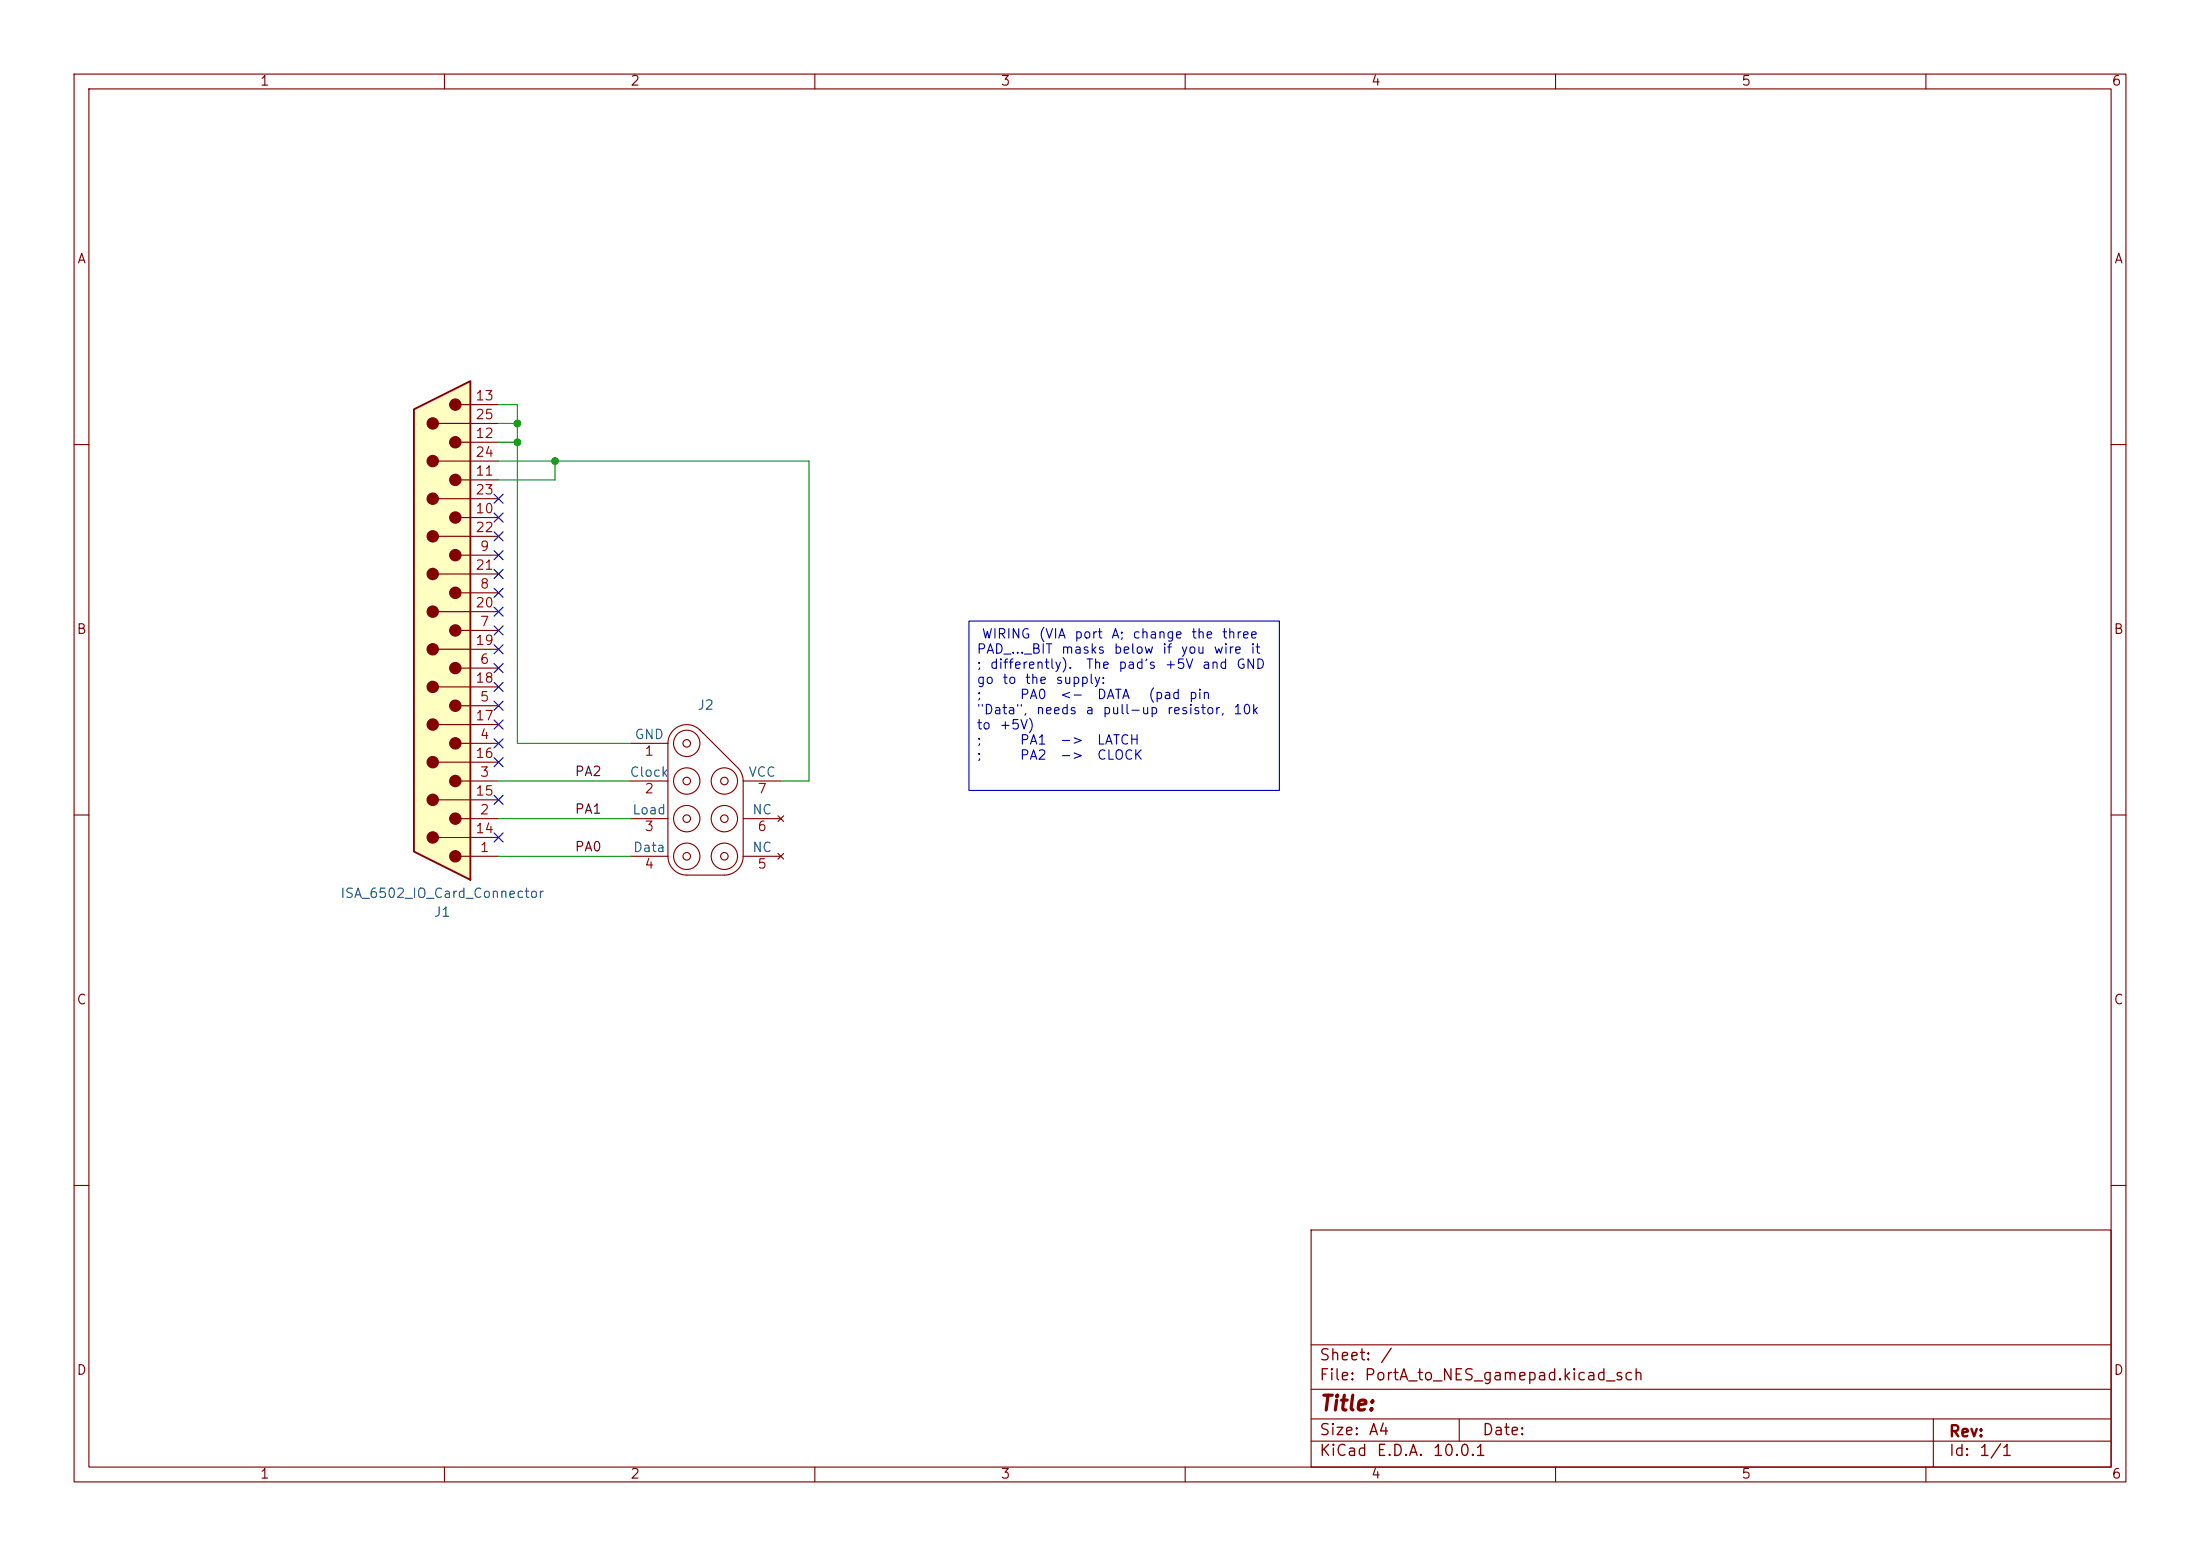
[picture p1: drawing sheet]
(kicad_sch
 (version 20260306)
 (generator "eeschema")
 (generator_version "10.0")
 (paper "A4")
 (lib_symbols
  (symbol "Connector:DB25_Pins"
   (pin_names
    (offset 1.016) (hide yes)) (exclude_from_sim no) (in_bom yes) (on_board yes)
   (in_pos_files yes)
   (duplicate_pin_numbers_are_jumpers no)
   (property "Reference" "J" (at 0 34.29 0) (show_name no) (do_not_autoplace no) (effects (font (size 1.27 1.27))))
   (property "Value" "DB25_Pins" (at 0 -34.925 0) (show_name no) (do_not_autoplace no) (effects (font (size 1.27 1.27))))
   (property "Footprint" "" (at 0 0 0) (show_name no) (do_not_autoplace no) (hide yes) (effects (font (size 1.27 1.27))))
   (property "Datasheet" "" (at 0 0 0) (show_name no) (do_not_autoplace no) (hide yes) (effects (font (size 1.27 1.27))))
   (property "Description" "25-pin D-SUB connector, pins (male)" (at 0 0 0) (show_name no) (do_not_autoplace no) (hide yes) (effects (font (size 1.27 1.27))))
   (symbol "DB25_Pins_0_1"
    (polyline (pts (xy -3.81 30.48) (xy -2.54 30.48)) (stroke (width 0) (type default)) (fill (type none)))
    (polyline (pts (xy -3.81 27.94) (xy 0.508 27.94)) (stroke (width 0) (type default)) (fill (type none)))
    (polyline (pts (xy -3.81 25.4) (xy -2.54 25.4)) (stroke (width 0) (type default)) (fill (type none)))
    (polyline (pts (xy -3.81 22.86) (xy 0.508 22.86)) (stroke (width 0) (type default)) (fill (type none)))
    (polyline (pts (xy -3.81 20.32) (xy -2.54 20.32)) (stroke (width 0) (type default)) (fill (type none)))
    (polyline (pts (xy -3.81 17.78) (xy 0.508 17.78)) (stroke (width 0) (type default)) (fill (type none)))
    (polyline (pts (xy -3.81 15.24) (xy -2.54 15.24)) (stroke (width 0) (type default)) (fill (type none)))
    (polyline (pts (xy -3.81 12.7) (xy 0.508 12.7)) (stroke (width 0) (type default)) (fill (type none)))
    (polyline (pts (xy -3.81 10.16) (xy -2.54 10.16)) (stroke (width 0) (type default)) (fill (type none)))
    (polyline (pts (xy -3.81 7.62) (xy 0.508 7.62)) (stroke (width 0) (type default)) (fill (type none)))
    (polyline (pts (xy -3.81 5.08) (xy -2.54 5.08)) (stroke (width 0) (type default)) (fill (type none)))
    (polyline (pts (xy -3.81 2.54) (xy 0.508 2.54)) (stroke (width 0) (type default)) (fill (type none)))
    (polyline (pts (xy -3.81 0) (xy -2.54 0)) (stroke (width 0) (type default)) (fill (type none)))
    (polyline (pts (xy -3.81 -2.54) (xy 0.508 -2.54)) (stroke (width 0) (type default)) (fill (type none)))
    (polyline (pts (xy -3.81 -5.08) (xy -2.54 -5.08)) (stroke (width 0) (type default)) (fill (type none)))
    (polyline (pts (xy -3.81 -7.62) (xy 0.508 -7.62)) (stroke (width 0) (type default)) (fill (type none)))
    (polyline (pts (xy -3.81 -10.16) (xy -2.54 -10.16)) (stroke (width 0) (type default)) (fill (type none)))
    (polyline (pts (xy -3.81 -12.7) (xy 0.508 -12.7)) (stroke (width 0) (type default)) (fill (type none)))
    (polyline (pts (xy -3.81 -15.24) (xy -2.54 -15.24)) (stroke (width 0) (type default)) (fill (type none)))
    (polyline (pts (xy -3.81 -17.78) (xy 0.508 -17.78)) (stroke (width 0) (type default)) (fill (type none)))
    (polyline (pts (xy -3.81 -20.32) (xy -2.54 -20.32)) (stroke (width 0) (type default)) (fill (type none)))
    (polyline (pts (xy -3.81 -22.86) (xy 0.508 -22.86)) (stroke (width 0) (type default)) (fill (type none)))
    (polyline (pts (xy -3.81 -25.4) (xy -2.54 -25.4)) (stroke (width 0) (type default)) (fill (type none)))
    (polyline (pts (xy -3.81 -27.94) (xy 0.508 -27.94)) (stroke (width 0) (type default)) (fill (type none)))
    (polyline (pts (xy -3.81 -30.48) (xy -2.54 -30.48)) (stroke (width 0) (type default)) (fill (type none)))
    (polyline (pts (xy -3.81 -33.655) (xy 3.81 -29.845) (xy 3.81 29.845) (xy -3.81 33.655) (xy -3.81 -33.655)) (stroke (width 0.254) (type default)) (fill (type background)))
    (circle (center -1.778 30.48) (radius 0.762) (stroke (width 0) (type default)) (fill (type outline)))
    (circle (center -1.778 25.4) (radius 0.762) (stroke (width 0) (type default)) (fill (type outline)))
    (circle (center -1.778 20.32) (radius 0.762) (stroke (width 0) (type default)) (fill (type outline)))
    (circle (center -1.778 15.24) (radius 0.762) (stroke (width 0) (type default)) (fill (type outline)))
    (circle (center -1.778 10.16) (radius 0.762) (stroke (width 0) (type default)) (fill (type outline)))
    (circle (center -1.778 5.08) (radius 0.762) (stroke (width 0) (type default)) (fill (type outline)))
    (circle (center -1.778 0) (radius 0.762) (stroke (width 0) (type default)) (fill (type outline)))
    (circle (center -1.778 -5.08) (radius 0.762) (stroke (width 0) (type default)) (fill (type outline)))
    (circle (center -1.778 -10.16) (radius 0.762) (stroke (width 0) (type default)) (fill (type outline)))
    (circle (center -1.778 -15.24) (radius 0.762) (stroke (width 0) (type default)) (fill (type outline)))
    (circle (center -1.778 -20.32) (radius 0.762) (stroke (width 0) (type default)) (fill (type outline)))
    (circle (center -1.778 -25.4) (radius 0.762) (stroke (width 0) (type default)) (fill (type outline)))
    (circle (center -1.778 -30.48) (radius 0.762) (stroke (width 0) (type default)) (fill (type outline)))
    (circle (center 1.27 27.94) (radius 0.762) (stroke (width 0) (type default)) (fill (type outline)))
    (circle (center 1.27 22.86) (radius 0.762) (stroke (width 0) (type default)) (fill (type outline)))
    (circle (center 1.27 17.78) (radius 0.762) (stroke (width 0) (type default)) (fill (type outline)))
    (circle (center 1.27 12.7) (radius 0.762) (stroke (width 0) (type default)) (fill (type outline)))
    (circle (center 1.27 7.62) (radius 0.762) (stroke (width 0) (type default)) (fill (type outline)))
    (circle (center 1.27 2.54) (radius 0.762) (stroke (width 0) (type default)) (fill (type outline)))
    (circle (center 1.27 -2.54) (radius 0.762) (stroke (width 0) (type default)) (fill (type outline)))
    (circle (center 1.27 -7.62) (radius 0.762) (stroke (width 0) (type default)) (fill (type outline)))
    (circle (center 1.27 -12.7) (radius 0.762) (stroke (width 0) (type default)) (fill (type outline)))
    (circle (center 1.27 -17.78) (radius 0.762) (stroke (width 0) (type default)) (fill (type outline)))
    (circle (center 1.27 -22.86) (radius 0.762) (stroke (width 0) (type default)) (fill (type outline)))
    (circle (center 1.27 -27.94) (radius 0.762) (stroke (width 0) (type default)) (fill (type outline))))
   (symbol "DB25_Pins_1_1"
    (pin passive line (at -7.62 -30.48 0) (length 3.81) (name "1" (effects (font (size 1.27 1.27)))) (number "1" (effects (font (size 1.27 1.27)))))
    (pin passive line (at -7.62 -25.4 0) (length 3.81) (name "2" (effects (font (size 1.27 1.27)))) (number "2" (effects (font (size 1.27 1.27)))))
    (pin passive line (at -7.62 -20.32 0) (length 3.81) (name "3" (effects (font (size 1.27 1.27)))) (number "3" (effects (font (size 1.27 1.27)))))
    (pin passive line (at -7.62 -15.24 0) (length 3.81) (name "4" (effects (font (size 1.27 1.27)))) (number "4" (effects (font (size 1.27 1.27)))))
    (pin passive line (at -7.62 -10.16 0) (length 3.81) (name "5" (effects (font (size 1.27 1.27)))) (number "5" (effects (font (size 1.27 1.27)))))
    (pin passive line (at -7.62 -5.08 0) (length 3.81) (name "6" (effects (font (size 1.27 1.27)))) (number "6" (effects (font (size 1.27 1.27)))))
    (pin passive line (at -7.62 0 0) (length 3.81) (name "7" (effects (font (size 1.27 1.27)))) (number "7" (effects (font (size 1.27 1.27)))))
    (pin passive line (at -7.62 5.08 0) (length 3.81) (name "8" (effects (font (size 1.27 1.27)))) (number "8" (effects (font (size 1.27 1.27)))))
    (pin passive line (at -7.62 10.16 0) (length 3.81) (name "9" (effects (font (size 1.27 1.27)))) (number "9" (effects (font (size 1.27 1.27)))))
    (pin passive line (at -7.62 15.24 0) (length 3.81) (name "10" (effects (font (size 1.27 1.27)))) (number "10" (effects (font (size 1.27 1.27)))))
    (pin passive line (at -7.62 20.32 0) (length 3.81) (name "11" (effects (font (size 1.27 1.27)))) (number "11" (effects (font (size 1.27 1.27)))))
    (pin passive line (at -7.62 25.4 0) (length 3.81) (name "12" (effects (font (size 1.27 1.27)))) (number "12" (effects (font (size 1.27 1.27)))))
    (pin passive line (at -7.62 30.48 0) (length 3.81) (name "13" (effects (font (size 1.27 1.27)))) (number "13" (effects (font (size 1.27 1.27)))))
    (pin passive line (at -7.62 -27.94 0) (length 3.81) (name "P14" (effects (font (size 1.27 1.27)))) (number "14" (effects (font (size 1.27 1.27)))))
    (pin passive line (at -7.62 -22.86 0) (length 3.81) (name "P15" (effects (font (size 1.27 1.27)))) (number "15" (effects (font (size 1.27 1.27)))))
    (pin passive line (at -7.62 -17.78 0) (length 3.81) (name "P16" (effects (font (size 1.27 1.27)))) (number "16" (effects (font (size 1.27 1.27)))))
    (pin passive line (at -7.62 -12.7 0) (length 3.81) (name "P17" (effects (font (size 1.27 1.27)))) (number "17" (effects (font (size 1.27 1.27)))))
    (pin passive line (at -7.62 -7.62 0) (length 3.81) (name "P18" (effects (font (size 1.27 1.27)))) (number "18" (effects (font (size 1.27 1.27)))))
    (pin passive line (at -7.62 -2.54 0) (length 3.81) (name "P19" (effects (font (size 1.27 1.27)))) (number "19" (effects (font (size 1.27 1.27)))))
    (pin passive line (at -7.62 2.54 0) (length 3.81) (name "P20" (effects (font (size 1.27 1.27)))) (number "20" (effects (font (size 1.27 1.27)))))
    (pin passive line (at -7.62 7.62 0) (length 3.81) (name "P21" (effects (font (size 1.27 1.27)))) (number "21" (effects (font (size 1.27 1.27)))))
    (pin passive line (at -7.62 12.7 0) (length 3.81) (name "P22" (effects (font (size 1.27 1.27)))) (number "22" (effects (font (size 1.27 1.27)))))
    (pin passive line (at -7.62 17.78 0) (length 3.81) (name "P23" (effects (font (size 1.27 1.27)))) (number "23" (effects (font (size 1.27 1.27)))))
    (pin passive line (at -7.62 22.86 0) (length 3.81) (name "P24" (effects (font (size 1.27 1.27)))) (number "24" (effects (font (size 1.27 1.27)))))
    (pin passive line (at -7.62 27.94 0) (length 3.81) (name "P25" (effects (font (size 1.27 1.27)))) (number "25" (effects (font (size 1.27 1.27))))))
   (embedded_fonts no))
  (symbol "NES_Controller_Port:NES_Controller_Port"
   (pin_names
    (offset 0)) (exclude_from_sim no) (in_bom yes) (on_board yes)
   (in_pos_files yes)
   (duplicate_pin_numbers_are_jumpers no)
   (property "Reference" "J" (at -3.302 10.922 0) (show_name no) (do_not_autoplace no) (effects (font (size 1.27 1.27))))
   (property "Value" "" (at 0 0 0) (show_name no) (do_not_autoplace no) (effects (font (size 1.27 1.27))))
   (property "Footprint" "NES_Controller_Port:NES_Controller_Port" (at 0 -11.43 0) (show_name no) (do_not_autoplace no) (hide yes) (effects (font (size 1.27 1.27))))
   (property "Datasheet" "https://github.com/HBoyd255/nes-controller-port" (at 5.842 -13.716 0) (show_name no) (do_not_autoplace no) (hide yes) (effects (font (size 1.27 1.27))))
   (property "Description" "" (at 0 0 0) (show_name no) (do_not_autoplace no) (hide yes) (effects (font (size 1.27 1.27))))
   (symbol "NES_Controller_Port_0_1"
    (polyline (pts (xy -5.08 -7.62) (xy -5.08 7.62)) (stroke (width 0) (type default)) (fill (type none)))
    (arc (start -2.54 -10.16) (mid -4.3361 -9.4161) (end -5.08 -7.62) (stroke (width 0) (type default)) (fill (type none)))
    (circle (center -2.54 7.62) (radius 0.508) (stroke (width 0) (type default)) (fill (type none)))
    (circle (center -2.54 7.62) (radius 1.778) (stroke (width 0) (type default)) (fill (type none)))
    (circle (center -2.54 2.54) (radius 0.508) (stroke (width 0) (type default)) (fill (type none)))
    (circle (center -2.54 2.54) (radius 1.778) (stroke (width 0) (type default)) (fill (type none)))
    (circle (center -2.54 -2.54) (radius 0.508) (stroke (width 0) (type default)) (fill (type none)))
    (circle (center -2.54 -2.54) (radius 1.778) (stroke (width 0) (type default)) (fill (type none)))
    (circle (center -2.54 -7.62) (radius 0.508) (stroke (width 0) (type default)) (fill (type none)))
    (circle (center -2.54 -7.62) (radius 1.778) (stroke (width 0) (type default)) (fill (type none)))
    (polyline (pts (xy -2.54 -10.16) (xy 2.54 -10.16)) (stroke (width 0) (type default)) (fill (type none)))
    (arc (start -5.08 7.62) (mid -3.5159 9.959) (end -0.7536 9.423) (stroke (width 0) (type default)) (fill (type none)))
    (arc (start 4.3374 4.343) (mid 4.8886 3.5156) (end 5.08 2.54) (stroke (width 0) (type default)) (fill (type none)))
    (circle (center 2.54 2.54) (radius 0.508) (stroke (width 0) (type default)) (fill (type none)))
    (circle (center 2.54 2.54) (radius 1.778) (stroke (width 0) (type default)) (fill (type none)))
    (circle (center 2.54 -2.54) (radius 0.508) (stroke (width 0) (type default)) (fill (type none)))
    (circle (center 2.54 -2.54) (radius 1.778) (stroke (width 0) (type default)) (fill (type none)))
    (circle (center 2.54 -7.62) (radius 0.508) (stroke (width 0) (type default)) (fill (type none)))
    (circle (center 2.54 -7.62) (radius 1.778) (stroke (width 0) (type default)) (fill (type none)))
    (arc (start 5.08 -7.62) (mid 4.3361 -9.4161) (end 2.54 -10.16) (stroke (width 0) (type default)) (fill (type none)))
    (polyline (pts (xy 4.3374 4.343) (xy -0.7536 9.423)) (stroke (width 0) (type default)) (fill (type none)))
    (polyline (pts (xy 5.08 -7.62) (xy 5.08 2.54)) (stroke (width 0) (type default)) (fill (type none))))
   (symbol "NES_Controller_Port_1_1"
    (pin power_in line (at -10.16 7.62 0) (length 5.08) (name "GND" (effects (font (size 1.27 1.27)))) (number "1" (effects (font (size 1.27 1.27)))))
    (pin input line (at -10.16 2.54 0) (length 5.08) (name "Clock" (effects (font (size 1.27 1.27)))) (number "2" (effects (font (size 1.27 1.27)))))
    (pin input line (at -10.16 -2.54 0) (length 5.08) (name "Load" (effects (font (size 1.27 1.27)))) (number "3" (effects (font (size 1.27 1.27)))))
    (pin output line (at -10.16 -7.62 0) (length 5.08) (name "Data" (effects (font (size 1.27 1.27)))) (number "4" (effects (font (size 1.27 1.27)))))
    (pin no_connect line (at 10.16 -7.62 180) (length 5.08) (name "NC" (effects (font (size 1.27 1.27)))) (number "5" (effects (font (size 1.27 1.27)))))
    (pin no_connect line (at 10.16 -2.54 180) (length 5.08) (name "NC" (effects (font (size 1.27 1.27)))) (number "6" (effects (font (size 1.27 1.27)))))
    (pin power_in line (at 10.16 2.54 180) (length 5.08) (name "VCC" (effects (font (size 1.27 1.27)))) (number "7" (effects (font (size 1.27 1.27))))))
   (embedded_fonts no)))
 (text_box " WIRING (VIA port A; change the three PAD_..._BIT masks below if you wire it\n; differently).  The pad's +5V and GND go to the supply:\n;       PA0  <-  DATA   (pad pin \"Data\", needs a pull-up resistor, 10k to +5V)\n;       PA1  ->  LATCH\n;       PA2  ->  CLOCK"
  (exclude_from_sim no)
  (at 130.81 83.82 0)
  (size 41.91 22.86)
  (margins 0.9525 0.9525 0.9525 0.9525)
  (stroke (width 0) (type solid))
  (fill (type none))
  (effects (font (size 1.27 1.27)) (justify left top)))
 (junction
  (at 74.93 62.23)
  (diameter 0)
  (color 0 0 0 0))
 (junction
  (at 69.85 57.15)
  (diameter 0)
  (color 0 0 0 0))
 (junction
  (at 69.85 59.69)
  (diameter 0)
  (color 0 0 0 0))
 (no_connect
  (at 67.31 87.63))
 (no_connect
  (at 67.31 85.09))
 (no_connect
  (at 67.31 82.55))
 (no_connect
  (at 67.31 100.33))
 (no_connect
  (at 67.31 102.87))
 (no_connect
  (at 67.31 92.71))
 (no_connect
  (at 67.31 69.85))
 (no_connect
  (at 67.31 90.17))
 (no_connect
  (at 67.31 77.47))
 (no_connect
  (at 67.31 72.39))
 (no_connect
  (at 67.31 113.03))
 (no_connect
  (at 67.31 95.25))
 (no_connect
  (at 67.31 97.79))
 (no_connect
  (at 67.31 67.31))
 (no_connect
  (at 67.31 74.93))
 (no_connect
  (at 67.31 107.95))
 (no_connect
  (at 67.31 80.01))
 (wire
  (pts (xy 109.22 105.41) (xy 105.41 105.41))
  (stroke (width 0) (type default)))
 (wire
  (pts (xy 67.31 115.57) (xy 85.09 115.57))
  (stroke (width 0) (type default)))
 (wire
  (pts (xy 74.93 62.23) (xy 74.93 64.77))
  (stroke (width 0) (type default)))
 (wire
  (pts (xy 74.93 62.23) (xy 109.22 62.23))
  (stroke (width 0) (type default)))
 (wire
  (pts (xy 67.31 64.77) (xy 74.93 64.77))
  (stroke (width 0) (type default)))
 (wire
  (pts (xy 67.31 105.41) (xy 85.09 105.41))
  (stroke (width 0) (type default)))
 (wire
  (pts (xy 69.85 100.33) (xy 85.09 100.33))
  (stroke (width 0) (type default)))
 (wire
  (pts (xy 67.31 59.69) (xy 69.85 59.69))
  (stroke (width 0) (type default)))
 (wire
  (pts (xy 67.31 110.49) (xy 85.09 110.49))
  (stroke (width 0) (type default)))
 (wire
  (pts (xy 67.31 54.61) (xy 69.85 54.61))
  (stroke (width 0) (type default)))
 (wire
  (pts (xy 69.85 54.61) (xy 69.85 57.15))
  (stroke (width 0) (type default)))
 (wire
  (pts (xy 67.31 57.15) (xy 69.85 57.15))
  (stroke (width 0) (type default)))
 (wire
  (pts (xy 69.85 57.15) (xy 69.85 59.69))
  (stroke (width 0) (type default)))
 (wire
  (pts (xy 67.31 62.23) (xy 74.93 62.23))
  (stroke (width 0) (type default)))
 (wire
  (pts (xy 109.22 62.23) (xy 109.22 105.41))
  (stroke (width 0) (type default)))
 (wire
  (pts (xy 69.85 59.69) (xy 69.85 100.33))
  (stroke (width 0) (type default)))
 (label "PA2"
  (at 81.28 105.41 180)
  (effects (font (size 1.27 1.27)) (justify right bottom)))
 (label "PA1"
  (at 81.28 110.49 180)
  (effects (font (size 1.27 1.27)) (justify right bottom)))
 (label "PA0"
  (at 81.28 115.57 180)
  (effects (font (size 1.27 1.27)) (justify right bottom)))
 (symbol
  (lib_id "Connector:DB25_Pins")
  (at 59.69 85.09 0)
  (mirror y)
  (unit 1)
  (body_style 1)
  (exclude_from_sim no)
  (in_bom yes)
  (on_board yes)
  (in_pos_files yes)
  (dnp no)
  (property "Reference" "J1" (at 59.69 123.19 0) (show_name no) (do_not_autoplace no) (effects (font (size 1.27 1.27))))
  (property "Value" "ISA_6502_IO_Card_Connector" (at 59.69 120.65 0) (show_name no) (do_not_autoplace no) (effects (font (size 1.27 1.27))))
  (property "Footprint" "Connector_Dsub:DSUB-25_Socket_Horizontal_P2.77x2.84mm_EdgePinOffset9.90mm_Housed_MountingHolesOffset11.32mm" (at 59.69 85.09 0) (hide yes) (show_name no) (do_not_autoplace no) (effects (font (size 1.27 1.27))))
  (property "Datasheet" "" (at 59.69 85.09 0) (hide yes) (show_name no) (do_not_autoplace no) (effects (font (size 1.27 1.27))))
  (property "Description" "25-pin D-SUB connector, pins (male)" (at 59.69 85.09 0) (hide yes) (show_name no) (do_not_autoplace no) (effects (font (size 1.27 1.27))))
  (pin "2")
  (pin "1")
  (pin "14")
  (pin "25")
  (pin "17")
  (pin "21")
  (pin "10")
  (pin "23")
  (pin "16")
  (pin "19")
  (pin "6")
  (pin "15")
  (pin "9")
  (pin "4")
  (pin "20")
  (pin "18")
  (pin "8")
  (pin "22")
  (pin "3")
  (pin "5")
  (pin "7")
  (pin "11")
  (pin "24")
  (pin "12")
  (pin "13"))
 (symbol
  (lib_id "NES_Controller_Port:NES_Controller_Port")
  (at 95.25 107.95 0)
  (unit 1)
  (body_style 1)
  (exclude_from_sim no)
  (in_bom yes)
  (on_board yes)
  (in_pos_files yes)
  (dnp no)
  (property "Reference" "J2" (at 95.2501 95.25 0) (show_name no) (do_not_autoplace no) (effects (font (size 1.27 1.27))))
  (property "Value" "" (at 95.25 107.95 0) (show_name no) (do_not_autoplace no) (effects (font (size 1.27 1.27))))
  (property "Footprint" "NES_Controller_Port:NES_Controller_Port" (at 95.25 119.38 0) (hide yes) (show_name no) (do_not_autoplace no) (effects (font (size 1.27 1.27))))
  (property "Datasheet" "https://github.com/HBoyd255/nes-controller-port" (at 101.092 121.666 0) (hide yes) (show_name no) (do_not_autoplace no) (effects (font (size 1.27 1.27))))
  (property "Description" "" (at 95.25 107.95 0) (hide yes) (show_name no) (do_not_autoplace no) (effects (font (size 1.27 1.27))))
  (pin "3")
  (pin "5")
  (pin "1")
  (pin "6")
  (pin "2")
  (pin "7")
  (pin "4"))
 (sheet_instances
  (path ""
   (page "1")))
 (embedded_fonts no))
